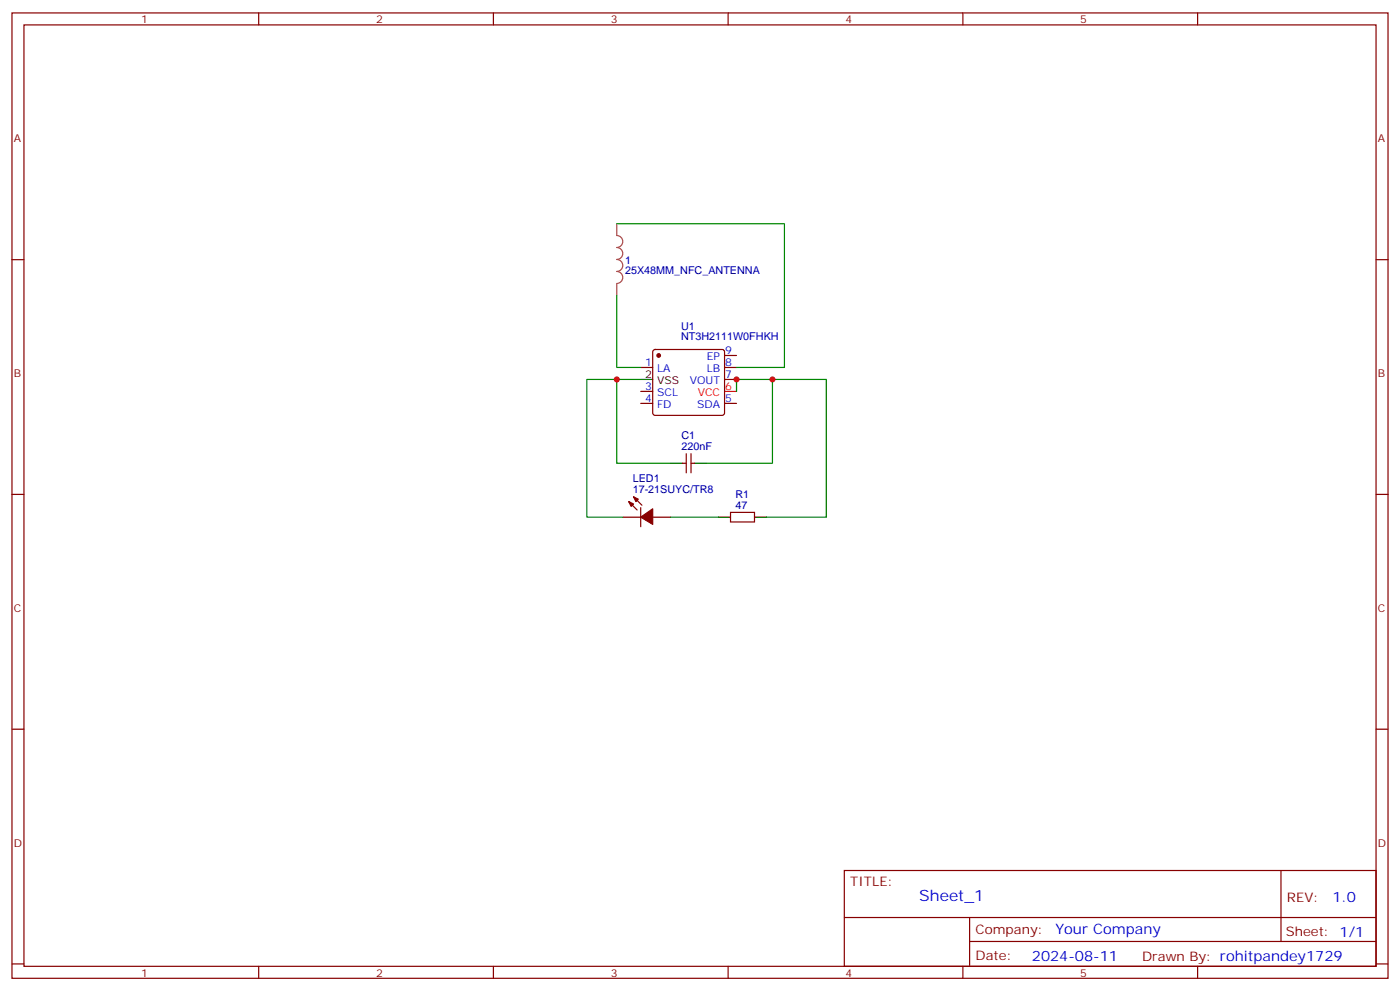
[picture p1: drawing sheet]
<svg xmlns="http://www.w3.org/2000/svg" width="412mm" height="292mm" viewBox="0 0 412 292" stroke-linecap="round" stroke-linejoin="round" font-family="sans-serif">
<g fill="none" stroke="#870000" stroke-width=".35">
<path d="M3.5 3.8h405.4v284.3h-405.4zM7.1 7.3h398.2v277.3h-398.2zM76.2 3.8v3.5M145.3 3.8v3.5M214.5 3.8v3.5M283.6 3.8v3.5M352.8 3.8v3.5M3.5 76.5h3.6M405.3 76.5h3.6M188.7 108.2h3.6M188.7 118.8h3.6M188.7 115.3h3.6"/>
<path d="M192.5 103.1l.5-.2h19.7l.5 .2 .2 .5v18l-.2 .5-.5 .2h-19.7l-.5-.2-.2-.5v-18zM213.4 104.7h3.6M213.4 108.2h3.6M213.4 111.8h3.6M213.4 118.8h3.6M201.1 136.5h1M202.1 133.6v5.7M203.6 133.6v5.7M203.6 136.5h1M3.5 145.6h3.6M183.4 152.3h5.3M185.2 147.7l2.5 2.5"/>
<path d="M186.6 146.3l2.5 2.5M188.7 149.5v5.7M192.3 152.3h5.3M215.2 150.9h7v2.8h-7zM405.3 145.6h3.6M3.5 214.8h3.6M405.3 214.8h3.6M248.7 256.4h156.6v28.2h-156.6zM377.3 256.4v20.9M248.7 270.2h156.5M285.6 277.3h119.6M285.6 270.2v14.2"/>
<path d="M3.5 283.9h3.6M76.2 284.6v3.5M145.3 284.6v3.5M214.5 284.6v3.5M283.6 284.6v3.5M352.8 284.6v3.5M405.3 283.9h3.6"/>
</g>
<path d="M213.4 115.3h3.6" fill="none" stroke="#f00" stroke-width=".35"/>
<path d="M188.7 111.8h3.6M197.6 136.5h3.5M204.6 136.5h3.5M211.7 152.3h3.5M222.2 152.3h3.6" fill="none" stroke="#000" stroke-width=".35"/>
<g fill="#870000" stroke="#870000" stroke-width=".35">
<path d="M185.2 147.7l1.4 .7-.7 .8z"/>
<path d="M186.6 146.3l1.4 .7-.7 .7z"/>
<path d="M188.7 152.3l3.6-2.4v4.5z"/>
<circle cx="194" cy="104.7" r=".53"/>
</g>
<path d="M181.7 65.9v3.5a1.76 1.76 0 0 1 1.7 1.7 1.76 1.76 0 0 1-1.7 1.8 1.76 1.76 0 0 1 1.7 1.8 1.76 1.76 0 0 1-1.7 1.7 1.76 1.76 0 0 1 1.7 1.8 1.76 1.76 0 0 1-1.7 1.8 1.76 1.76 0 0 1 1.7 1.7 1.76 1.76 0 0 1-1.7 1.8M181.7 83.6v3.5" fill="none" stroke="#a64a4a" stroke-width=".35"/>
<path d="M181.7 65.9h49.4v42.3h-14.1M181.7 87.1v21.1h7M181.7 111.8h-8.8v40.5h10.5M188.7 111.8h-7v24.7h15.9M217 115.3v-3.5h10.5v24.7h-19.4M227.5 111.8h15.9v40.5h-17.6M197.6 152.3h14.1" fill="none" stroke="#008700" stroke-width=".35"/>
<g fill="#c00">
<circle cx="217" cy="111.8" r=".88"/>
<circle cx="227.5" cy="111.8" r=".88"/>
<circle cx="181.7" cy="111.8" r=".88"/>
</g>
<text font-size="4.6" fill="#00f" x="270.8" y="265.4">Sheet_1</text>
<g font-size="4.2" fill="#00f">
<text x="392.5" y="265.7">1.0</text>
<text x="310.9" y="275.2">Your Company</text>
<text x="304" y="283">2024-08-11</text>
</g>
<g font-size="3.9" fill="#800">
<text x="250.5" y="261">TITLE:</text>
<text x="379.1" y="265.7">REV:</text>
<text x="287.4" y="275.2">Company:</text>
<text x="378.7" y="275.8">Sheet: 1/1</text>
<text x="287.4" y="282.9">Date:</text>
<text x="336.4" y="282.9">Drawn By: rohitpandey1729</text>
</g>
<g font-size="3.2" fill="#800">
<text x="41.6" y="6.8">1</text>
<text x="110.8" y="6.8">2</text>
<text x="179.9" y="6.8">3</text>
<text x="249.1" y="6.8">4</text>
<text x="318.2" y="6.8">5</text>
<text x="4.1" y="41.9">A</text>
<text x="405.9" y="41.9">A</text>
<text x="4.1" y="111.1">B</text>
<text x="405.9" y="111.1">B</text>
<text x="4.1" y="180.2">C</text>
<text x="405.9" y="180.2">C</text>
<text x="4.1" y="249.3">D</text>
<text x="405.9" y="249.3">D</text>
<text x="41.6" y="287.6">1</text>
<text x="110.8" y="287.6">2</text>
<text x="179.9" y="287.6">3</text>
<text x="249.1" y="287.6">4</text>
<text x="318.2" y="287.6">5</text>
</g>
<g font-size="3.2" fill="#000080">
<text x="184.1" y="77.6">1</text>
<text x="184.1" y="80.8">25X48MM_NFC_ANTENNA</text>
<text x="200.6" y="100.2">NT3H2111W0FHKH</text>
<text x="200.6" y="97.2">U1</text>
<text x="200.7" y="129.4">C1</text>
<text x="200.7" y="132.6">220nF</text>
<text x="186.4" y="142.1">LED1</text>
<text x="186.4" y="145.3">17-21SUYC/TR8</text>
<text x="216.6" y="149.9">47</text>
<text x="216.6" y="146.7">R1</text>
</g>
<g font-size="3.2" fill="#00f">
<text x="190.1" y="107.9">1</text>
<text x="208.2" y="106.1">EP</text>
<text x="213.6" y="104.4">9</text>
<text x="213.6" y="107.9">8</text>
<text x="193.6" y="109.6">LA</text>
<text x="203.2" y="113.2">VOUT</text>
<text x="208.2" y="109.6">LB</text>
<text x="213.6" y="111.4">7</text>
<text x="190.1" y="118.5">4</text>
<text x="190.1" y="114.9">3</text>
<text x="193.6" y="116.7">SCL</text>
<text x="213.6" y="118.5">5</text>
<text x="193.6" y="120.2">FD</text>
<text x="205.3" y="120.2">SDA</text>
</g>
<g font-size="3.2">
<text x="190.1" y="111.4">2</text>
<text x="193.6" y="113.2">VSS</text>
</g>
<g font-size="3.2" fill="#f00">
<text x="205.5" y="116.7">VCC</text>
<text x="213.6" y="114.9">6</text>
</g>
</svg>
